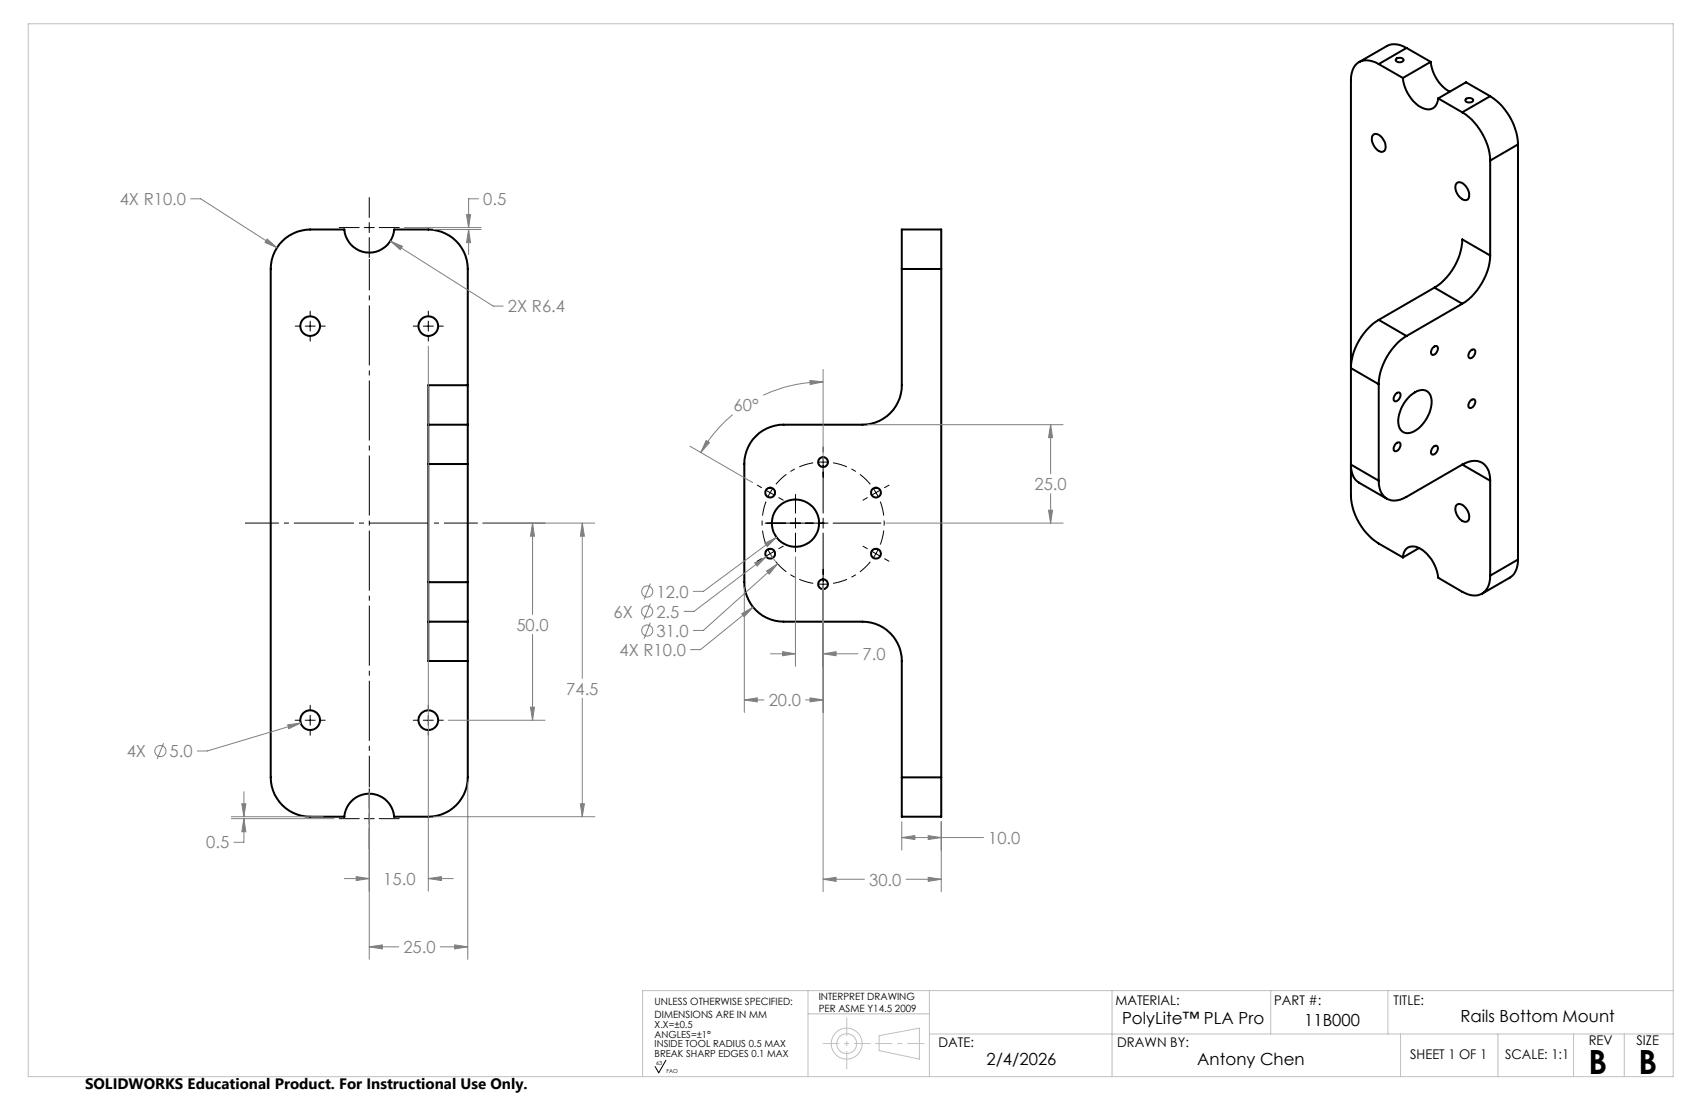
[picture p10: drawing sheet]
<svg xmlns="http://www.w3.org/2000/svg" width="432mm" height="279mm" viewBox="0 0 432 279" stroke-linecap="round" stroke-linejoin="round" font-family="sans-serif">
<g fill="none" stroke="#000" stroke-width=".51">
<path d="M350 16.3a4.6 4.6 0 0 0-6 .3 6 6 0 0 0-1.1 3.8v105.3a15.5 15.5 0 0 0 7.1 12.2l6.1 3.6M350 16.3l6.1 3.5M354.4 15a1.19 1.19 0 0 1 1.9 .3 1.16 1.16 0 0 1-2-.1zM356.1 19.8a9.7 9.7 0 0 0 5.1 7.6 2.6 2.6 0 0 0 3.9-2.4M357 12.2a5.1 5.1 0 0 0-4.9-.5l-7.1 4.1M357 12.2l-7 4.1M357 12.2l6.2 3.5M363.2 15.7a9.8 9.8 0 0 0 4.8 7.5M363.2 15.7l-7.1 4.1M348.5 34.3a1.87 1.87 0 0 1 2.7 1.2 1.98 1.98 0 0 1-.2 3 2.88 2.88 0 0 1-2.7-2.7v-.9zM365.1 25l6.1 3.5M371.2 28.5a15.7 15.7 0 0 1 7.1 12.2"/>
<path d="M372.1 25.2a1.17 1.17 0 0 1 1.9 .3 1.2 1.2 0 0 1-2-.1zM378.3 24.4a15.5 15.5 0 0 1 7 12.3M378.3 24.4l-7.1 4.1M378.3 24.4l-6.2-3.5-7 4.1M385.3 36.7l-7 4M385.3 36.7v105.3M369.7 46.5a1.39 1.39 0 0 1 2.1 .4 3 3 0 0 1 .8 3.7 2.2 2.2 0 0 1-2.7-1.6l-.5-1.4zM378.3 40.7v24.1M228.9 68.3v29.5a10 10 0 0 1-10 10h-20a10 10 0 0 0-10 10v29.9a10 10 0 0 0 10 10.1h20a10 10 0 0 1 10 9.9v29.6M228.9 68.3v-10.1h10v10.1M228.9 68.3h10M238.9 68.3v129"/>
<path d="M364.1 73l7.1 4.1M364.1 73l-14.1 8.2M371.2 77.1l-14.2 8.2M378.3 64.8a15.7 15.7 0 0 1-7.1 12.3M378.3 64.8l-7.1-4.1a15.4 15.4 0 0 1-7.1 12.3M118.7 97.8h-10v10M118.7 97.8v10M118.7 97.8v-29.5a10.1 10.1 0 0 0-10-10.1h-8.7a6.3 6.3 0 0 1-6.3 5.9 6.3 6.3 0 0 1-6.3-5.9h-8.7a10.1 10.1 0 0 0-10 10.1v129a10 10 0 0 0 10 10h8.7a6.3 6.3 0 0 1 6.3-5.9 6.3 6.3 0 0 1 6.3 5.9h8.7a10 10 0 0 0 10-10v-29.6M350 81.2a15.4 15.4 0 0 0-7.1 12.2l7.1 4.1M350 97.5v24.5M350 81.2l7 4.1M354.4 99.9a.64 .64 0 0 1 1.1 0 1.46 1.46 0 0 1-1.6 1.8l-.1-.8z"/>
<path d="M357 85.3a15.7 15.7 0 0 0-7 12.2M363.9 88.1a.66 .66 0 0 1 1.1 0 1.62 1.62 0 0 1-1.4 2 1.21 1.21 0 0 1 .3-2zM373.3 89a.66 .66 0 0 1 1.2 0 1.62 1.62 0 0 1-1.4 1.9 1.21 1.21 0 0 1 .2-1.9zM108.7 107.8v10M108.7 117.8h10M108.7 107.8h10M108.7 117.8v29.9M118.7 107.8v10M118.7 117.8v29.9M354.4 112.6a.66 .66 0 0 1 1.1 0 1.62 1.62 0 0 1-1.4 1.9 1.2 1.2 0 0 1 .3-1.9zM358 100.4a3.7 3.7 0 0 1 4.3-1.1 4.2 4.2 0 0 1 .8 4.7 8.5 8.5 0 0 1-5.4 5.9 2.38 2.38 0 0 1-2.7-2.5 9.3 9.3 0 0 1 3-7zM363.9 113.4a.64 .64 0 0 1 1.1 .1 1.46 1.46 0 0 1-1.6 1.8l-.1-.9z"/>
<path d="M371.2 117.9a4.5 4.5 0 0 1 6 .4 5.4 5.4 0 0 1 1.1 3.7M371.2 117.9l-14.2 8.2a4.5 4.5 0 0 1-5.9-.4 5.4 5.4 0 0 1-1.1-3.7M371.2 117.9l7.1 4.1M373.3 101.6l.3-.2a.54 .54 0 0 1 .6 0 .54 .54 0 0 1 .3 .5 1.33 1.33 0 0 1-1.6 1.5l-.1-.8zM350 122l-7.1-4.1 .1 .9a4.5 4.5 0 0 0 2 3.7l7.1 4.1M360.3 139.1l-4.2 2.4M369.7 128.2a1.62 1.62 0 0 1 2.4 .7 2.64 2.64 0 0 1 .5 3.4 2.22 2.22 0 0 1-2.7-1.6l-.5-1.4zM378.3 122v24.1M108.7 147.7v10.1M108.7 157.8v9.9h10M108.7 147.7h10M108.7 157.8h10"/>
<path d="M118.7 147.7v10.1M118.7 157.8v9.9M356.1 141.5a2.67 2.67 0 0 1 1.5-2.7 2.67 2.67 0 0 1 3 .5 9.9 9.9 0 0 1 4.5 7.3l6.1 3.6a4.5 4.5 0 0 0 6-.4 5.4 5.4 0 0 0 1.1-3.7M385.3 142a5.2 5.2 0 0 1-2 4.6l-7.1 4.1M385.3 142l-7 4.1M228.9 197.3v10h10v-10M228.9 197.3h10"/>
<circle cx="78.7" cy="82.8" r="2.51"/>
<circle cx="108.7" cy="82.8" r="2.5"/>
<circle cx="208.9" cy="117.2" r="1.25"/>
<circle cx="195.5" cy="125" r="1.26"/>
<circle cx="201.9" cy="132.7" r="6"/>
<circle cx="222.3" cy="125" r="1.26"/>
<circle cx="195.5" cy="140.5" r="1.25"/>
<circle cx="208.9" cy="148.2" r="1.25"/>
<circle cx="222.4" cy="140.5" r="1.25"/>
<circle cx="78.7" cy="182.7" r="2.5"/>
<circle cx="108.7" cy="182.8" r="2.49"/>
</g>
<g fill="none" stroke="#808080" stroke-width=".25">
<path d="M48.4 50.4h2.5l19.4 12.5M102.6 57.7h19.5M110 58.2h12.1M118.4 54.5h1.1l-.5 3.2zM119 58.2l.5 3.4h-1.1zM119 58.2v6.4M121.5 50.4h-2.5v7.3M67.8 60.6l2.5 2.3-3-1.4zM99.1 61.2l3.1 1.3-.6 .9zM99.1 61.2l26.1 16.5h2.5M108.7 87.8v138.3M205.6 96.6l3.4 .3-3.3 .7z"/>
<path d="M209 96.9a36.8 36.8 0 0 0-15.3 3.4M209 93.7v23.1M175.2 113.2l15.9 9.3M179.2 111.8l.9 .5-2.2 2.5zM186 105.2l-3.3 3.1a34.1 34.1 0 0 0-4.8 6.5M220.2 107.8h49.7M266.7 107.8l.5 3.3h-1zM266.7 107.8v12.4M122.6 132.8h28.4M135.2 132.8l.5 3.3h-1zM135.2 132.8v23.1M147.8 132.8l.5 3.3h-1z"/>
<path d="M147.8 132.8v39.4M194.2 137.9l2.9-1.6-2.3 2.4zM197.1 136.3l-18.6 13.8h-2.5M224.9 132.8h45M266.2 129.5h1l-.5 3.3zM266.7 125.3v7.5M165.1 148.1l-1.6 4M165.1 153.2l-1.6 4M165.1 158l-1.6 4M188.3 155.8l2.9-1.7-2.3 2.4zM188.9 149v31.8M191.2 154.1l-13.4 10.8h-2.5"/>
<path d="M191.6 142.8l2.9-1.5-2.3 2.4zM194.5 141.3l-18.3 13.9h-2.6M194.6 144.9l2.8-1.8-2.1 2.6zM195.5 140.6l1.5 2M197.4 143.1l-18.9 16.9h-2.5M201.9 141.3v27.8M209 148.7v77.6M134.7 179.5h1l-.5 3.3zM135.2 161v21.8M147.8 177.2v30.1M188.9 177.6l3.3-.5v1zM188.9 177.6h5.1"/>
<path d="M195.6 165.9h6.3M198.6 165.4l3.3 .5-3.3 .5zM204.5 177.6h4.5M205.6 177.1l3.4 .5-3.4 .5zM209 165.9l3.2-.5v1zM209 165.9h8.8M41.5 188.6l-1.6 4M73 183.9l3.3-.4-3 1.4zM76.3 183.5l-23.7 7.1h-2.5M113.8 182.8h24.6M118.7 198.5v45M58.7 207.3h23.3"/>
<path d="M58.7 207.8h26.1M61.4 204h1l-.5 3.3zM61.9 207.8l.5 3.3h-1zM61.9 207.8v5.9h-2.5M61.9 200.9v6.4M93.7 201.1v42.4M110 207.3h41M147.3 204h1l-.5 3.3zM228.9 212.5l3.3-.4v.9zM228.9 208.5v7.2M228.9 212.5h20.8M235.6 212.1l3.3 .4-3.3 .5z"/>
<path d="M238.9 208.5v17.8M87.4 223h6.3M90.4 222.5l3.3 .5-3.3 .4zM108.7 223l3.3-.5v.9zM108.7 223h6.4M115.4 239.8l3.3 .5-3.3 .5zM209 223.1l3.2-.5v1.1zM209 223.1h10.4M230 223.1h8.9M235.6 222.6l3.3 .5-3.3 .6zM93.7 240.3l3.3-.5v1zM93.7 240.3h7.5"/>
<path d="M111.8 240.3h6.9"/>
<circle cx="164.3" cy="155.2" r="1.41"/>
<circle cx="164.3" cy="150.1" r="1.4"/>
<circle cx="164.3" cy="160" r="1.4"/>
<circle cx="40.7" cy="190.6" r="1.42"/>
</g>
<path d="M206.4 117.5a15.5 15.5 0 0 0-9.4 5.4M194.4 127.3a15.5 15.5 0 0 0 0 10.9M220.9 122.9a15.5 15.5 0 0 0-9.4-5.4M223.5 138.2a15.5 15.5 0 0 0 0-10.9M197 142.6a15.5 15.5 0 0 0 9.4 5.4M211.5 148a15.5 15.5 0 0 0 9.4-5.4" fill="none" stroke="#000" stroke-width=".25" stroke-dasharray="15.2 1.3 1.3 1.3" stroke-dashoffset="11.6" stroke-linecap="butt"/>
<g fill="none" stroke="#000" stroke-width=".25">
<path d="M86.1 57.7h5.1M92.5 57.7h2.5M93.7 50.1v5.1M93.7 56.5v2.5M96.3 57.7h5.1M78.7 79v1.2M93.7 60.3v5.1M108.7 79v1.2M74.9 82.8h1.3M77.5 82.8h2.5M78.7 81.5v2.5M78.7 85.3v1.3"/>
<path d="M81.3 82.8h1.2M104.9 82.8h1.3M107.5 82.8h2.5M108.7 81.5v2.5M108.7 85.3v1.3M111.3 82.8h1.2M207.7 117.3h2.5M209 113.5v1.2M209 116v14.2M192.2 123.1l1.1 .7M194.2 132.8h16M194.4 124.4l2.2 1.3"/>
<path d="M194.9 139.4l1.3 2.2M196.2 123.9l-1.3 2.2M196.6 139.9l-2.2 1.2M197.7 126.3l1.1 .6M198.8 138.6l-1.1 .6M201.9 125.5v4.7M201.9 131.5v2.5M201.9 135.3v4.7M209 131.5v2.5M209 135.3v14.2M211.5 132.8h12.1M219.1 138.6l1.1 .6"/>
<path d="M220.2 126.3l-1.1 .6M221.3 139.9l2.1 1.2M221.7 123.9l1.3 2.2M223 139.4l-1.3 2.2M223.4 124.4l-2.1 1.3M225.7 123.1l-1.2 .7M193.3 141.8l-1.1 .6M207.7 148.2h2.5M209 150.8v1.3M224.5 141.8l1.2 .6M78.7 179v1.2M108.7 179v1.2"/>
<path d="M74.9 182.8h1.3M77.5 182.8h2.5M78.7 181.5v2.5M78.7 185.3v1.3M81.3 182.8h1.2M104.9 182.8h1.3M107.5 182.8h2.5M108.7 181.5v2.5M108.7 185.3v1.3M111.3 182.8h1.2M86.1 207.8h5.1M92.5 207.8h2.5"/>
<path d="M93.7 200.1v5.1M93.7 206.5v2.5M93.7 210.3v5.1M96.3 207.8h5.1M169.1 269.1l-1.9 3.1-.9-1.5"/>
</g>
<g fill="none" stroke="#c0c0c0" stroke-width=".25">
<path d="M7.2 6h417.5v267.2h-417.5zM205.1 251.4v21.7M205.1 257.3h30.8M235.9 251.4v21.8M282.3 251.4v21.8M322.6 251.4v11M352.3 251.4v11M424.7 251.4h-261.6v21.8M223.2 262.8l10.2-1.9v7.9l-10.2-2.2zM235.9 262.4h188.8M355.5 262.4v10.8M380.3 262.4v10.8"/>
<path d="M399.5 262.4v10.8M412.3 262.4v10.8"/>
<circle cx="214.9" cy="264.8" r="3.9"/>
<circle cx="214.9" cy="264.8" r="2.52"/>
</g>
<path d="M62.2 132.7h59.1" fill="none" stroke="#000" stroke-width=".25" stroke-dasharray="15.2 1.3 1.3 1.3" stroke-dashoffset="6.7" stroke-linecap="butt"/>
<path d="M93.8 199.8v-134.1" fill="none" stroke="#000" stroke-width=".25" stroke-dasharray="15.2 1.3 1.3 1.3" stroke-dashoffset="7.3" stroke-linecap="butt"/>
<path d="M214.9 258.3v13.1" fill="none" stroke="#c0c0c0" stroke-width=".25" stroke-dasharray="15.2 1.3 1.3 1.3" stroke-dashoffset="10.6" stroke-linecap="butt"/>
<path d="M208.9 264.8h12.1" fill="none" stroke="#c0c0c0" stroke-width=".25" stroke-dasharray="15.2 1.3 1.3 1.3" stroke-dashoffset="11.1" stroke-linecap="butt"/>
<path d="M222.2 264.8h12.4" fill="none" stroke="#c0c0c0" stroke-width=".25" stroke-dasharray="15.2 1.3 1.3 1.3" stroke-dashoffset="10.9" stroke-linecap="butt"/>
<path d="M118.4 54.5h1.1l-.5 3.2zM119 58.2l.5 3.4h-1.1zM61.4 204h1l-.5 3.3zM61.9 207.8l.5 3.3h-1zM135.2 132.8l.5 3.3h-1zM134.7 179.5h1l-.5 3.3zM147.8 132.8l.5 3.3h-1zM147.3 204h1l-.5 3.3zM90.4 222.5l3.3 .5-3.3 .4zM108.7 223l3.3-.5v.9zM93.7 240.3l3.3-.5v1zM115.4 239.8l3.3 .5-3.3 .5zM67.8 60.6l-.5 .9 3 1.4zM99.1 61.2l2.5 2.2 .6-.9zM73 183.9l.3 1 3-1.4zM198.6 165.4l3.3 .5-3.3 .5zM209 165.9l3.2-.5v1zM205.6 96.6l3.4 .3-3.3 .7zM179.2 111.8l.9 .5-2.2 2.5zM194.2 137.9l.6 .8 2.3-2.4zM191.6 142.8l.6 .9 2.3-2.4zM209 223.1l3.2-.5v1.1zM235.6 222.6l3.3 .5-3.3 .6zM235.6 212.1l3.3 .4-3.3 .5zM228.9 212.5l3.3-.4v.9zM266.2 129.5h1l-.5 3.3zM266.7 107.8l.5 3.3h-1zM188.3 155.8l.6 .7 2.3-2.4zM205.6 177.1l3.4 .5-3.4 .5zM188.9 177.6l3.3-.5v1zM194.6 144.9l.7 .8 2.1-2.6z" fill="#808080"/>
<g font-size="8.5">
<text x="403.2" y="272.6">B</text>
<text x="415.9" y="272.6">B</text>
</g>
<g font-size="4.2" fill="#808080">
<text x="30.4" y="52">4X R10.0</text>
<text x="122.7" y="52">0.5</text>
<text x="128.9" y="79.3">2X R6.4</text>
<text x="186.2" y="104.3">60°</text>
<text x="262.6" y="124.3">25.0</text>
<text x="166.6" y="151.6">12.0</text>
<text x="131.1" y="160">50.0</text>
<text x="155.7" y="156.7">6X</text>
<text x="166.6" y="156.7">2.5</text>
<text x="166.6" y="161.5">31.0</text>
<text x="157.3" y="166.4">4X R10.0</text>
<text x="219" y="167.5">7.0</text>
<text x="143.7" y="176.3">74.5</text>
<text x="195.1" y="179.2">20.0</text>
<text x="32.2" y="192.1">4X</text>
<text x="43.1" y="192.1">5.0</text>
<text x="52.3" y="215.3">0.5</text>
<text x="250.8" y="214.1">10.0</text>
<text x="97.3" y="224.5">15.0</text>
<text x="220.6" y="224.7">30.0</text>
<text x="102.4" y="241.9">25.0</text>
</g>
<g font-size="4.2">
<text x="284.8" y="259.9">PolyLite™ PLA Pro</text>
<text x="331.1" y="260.3">11B000</text>
<text x="370.7" y="259.5">Rails Bottom Mount</text>
<text x="250.4" y="270.4">2/4/2026</text>
<text x="303.9" y="270.4">Antony Chen</text>
</g>
<text font-size="3.8" x="21.6" y="276.3">SOLIDWORKS Educational Product. For Instructional Use Only.</text>
<g font-size="3.4">
<text x="283.1" y="255">MATERIAL:</text>
<text x="323.4" y="255">PART #:</text>
<text x="353.8" y="255">TITLE:</text>
<text x="238.3" y="265.8">DATE:</text>
<text x="283.6" y="265.8">DRAWN BY:</text>
<text x="358" y="268.8">SHEET 1 OF 1</text>
<text x="382.1" y="268.8">SCALE: 1:1</text>
<text x="403.3" y="265.2">REV</text>
<text x="415.4" y="265.2">SIZE</text>
</g>
<g font-size="2.5">
<text x="166.2" y="255.1">UNLESS OTHERWISE SPECIFIED:</text>
<text x="207.8" y="253.8">INTERPRET DRAWING</text>
<text x="207.8" y="256.7">PER ASME Y14.5 2009</text>
<text x="166.2" y="258.4">DIMENSIONS ARE IN MM</text>
<text x="166.2" y="260.9">X.X=±0.5</text>
<text x="166.2" y="263.4">ANGLES=±1°</text>
<text x="166.2" y="265.8">INSIDE TOOL RADIUS 0.5 MAX</text>
<text x="166.2" y="268.3">BREAK SHARP EDGES 0.1 MAX</text>
</g>
<g font-size="1.4">
<text x="166.6" y="270.3">63</text>
<text x="169.2" y="272.2">FAO</text>
</g>
</svg>
